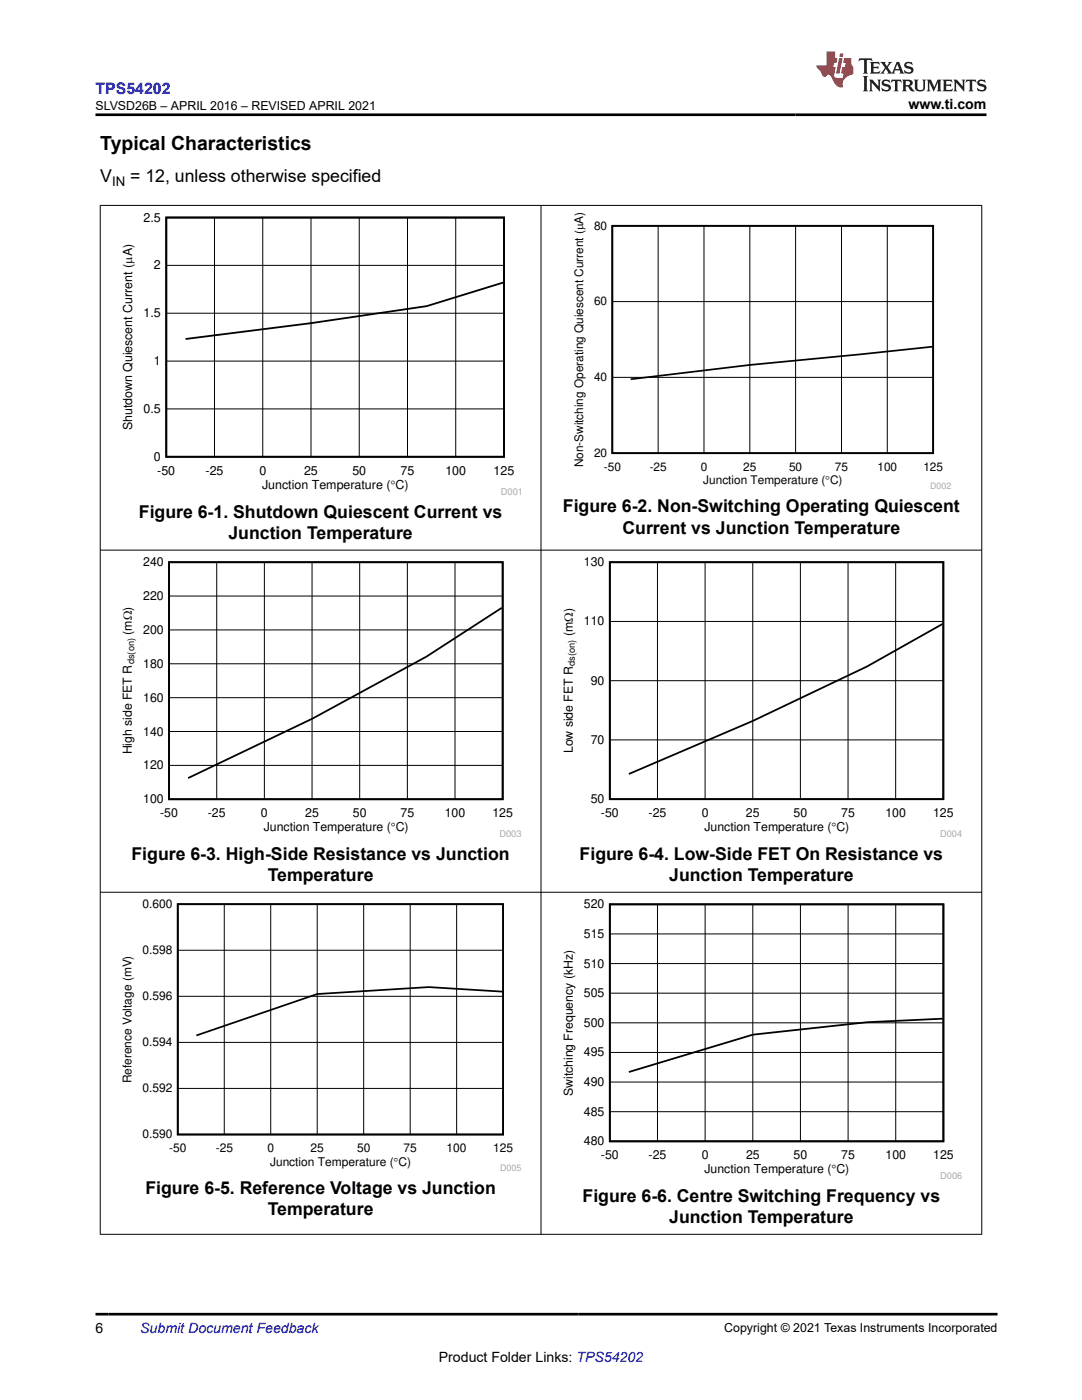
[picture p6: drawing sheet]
<svg xmlns="http://www.w3.org/2000/svg" width="216mm" height="279mm" viewBox="0 0 216 279" stroke-linecap="round" stroke-linejoin="round" font-family="sans-serif">
<path d="M33.2 43.4h67.4v47.8h-67.4zM100.4 56.4l-15.2 4.7-23.1 3.4-25.1 3.2" fill="none" stroke="#000" stroke-width=".36"/>
<path d="M33.2 53h67.4M42.8 43.4v47.8M52.4 43.4v47.8M62.1 43.4v47.8M71.7 43.4v47.8M81.3 43.4v47.8M90.9 43.4v47.8M33.2 72.1h67.4M33.2 62.5h67.4M33.2 81.6h67.4" fill="none" stroke="#000" stroke-width=".2"/>
<path d="M114.1 42.4h75.7v55.3h-75.7z" fill-rule="evenodd" fill="#fff"/>
<path d="M122.2 45.1h64v45.3h-64zM186 69.2l-36.4 3.6-23.8 2.9" fill="none" stroke="#000" stroke-width=".34"/>
<path d="M131.3 45.1v45.4M140.5 45.1v45.4M149.6 45.1v45.4M158.8 45.1v45.4M167.9 45.1v45.4M177 45.1v45.4M122.2 75.3h64M122.2 60.2h64" fill="none" stroke="#000" stroke-width=".2"/>
<path d="M24 111.2h80v55.8h-80z" fill-rule="evenodd" fill="#fff"/>
<path d="M33.7 112.2h66.6v47.3h-66.6zM100.1 121.3l-15 9.7-22.8 12.5-24.8 11.8" fill="none" stroke="#000" stroke-width=".36"/>
<path d="M33.7 119h66.6M43.2 112.2v47.3M52.8 112.2v47.3M62.3 112.2v47.3M71.8 112.2v47.3M81.3 112.2v47.3M90.8 112.2v47.3M33.7 139.2h66.6M33.7 132.5h66.6M33.7 125.7h66.6M33.7 152.8h66.6M33.7 146h66.6" fill="none" stroke="#000" stroke-width=".2"/>
<path d="M111.9 111.2h80.1v55.8h-80.1z" fill-rule="evenodd" fill="#fff"/>
<path d="M121.7 112.2h66.5v47.3h-66.5zM188.1 124.5l-15.1 8.5-22.8 10.9-24.7 10.6" fill="none" stroke="#000" stroke-width=".36"/>
<path d="M131.2 112.2v47.3M140.7 112.2v47.3M150.2 112.2v47.3M159.7 112.2v47.3M169.2 112.2v47.3M178.7 112.2v47.3M121.7 135.8h66.5M121.7 124h66.5M121.7 147.7h66.5" fill="none" stroke="#000" stroke-width=".2"/>
<path d="M24 179.5h80v54.2h-80z" fill-rule="evenodd" fill="#fff"/>
<path d="M35.5 180.5h64.9v45.9h-64.9zM100.2 197.9l-14.7-.9-22.2 1.4-24.1 8.2" fill="none" stroke="#000" stroke-width=".35"/>
<path d="M35.5 198.8h64.9M35.5 189.6h64.9M44.7 180.5v45.9M54 180.5v45.9M63.3 180.5v45.9M72.6 180.5v45.9M81.8 180.5v45.9M91.1 180.5v45.9M35.5 217.2h64.9M35.5 208h64.9" fill="none" stroke="#000" stroke-width=".2"/>
<path d="M111.9 179.5h80.1v55.8h-80.1z" fill-rule="evenodd" fill="#fff"/>
<path d="M121.7 180.5h66.5v47.3h-66.5zM188.1 203.3l-15.1 .7-22.8 2.5-24.7 7.4" fill="none" stroke="#000" stroke-width=".36"/>
<g fill="none" stroke="#000" stroke-width=".2">
<path d="M19.9 41h176.1M20 40.9v205.5M107.9 40.9v205.5M195.9 40.9v205.5M19.9 109.8h176.1M19.9 178.1h176.1M121.7 198.2h66.6M121.7 192.3h66.6M121.7 186.4h66.6M131.2 180.5v47.3M140.7 180.5v47.3M150.2 180.5v47.3"/>
<path d="M159.7 180.5v47.3M169.2 180.5v47.3M178.7 180.5v47.3M121.7 215.9h66.6M121.7 210h66.6M121.7 204.1h66.6M121.7 221.9h66.6M19.9 246.3h176.1"/>
</g>
<path d="M171.5 11.6l-.2 .6 .5-.2h.6v.1v2.2l-.2 .4h1l-.2-.4v-2.2v-.1h.5l.6 .2-.2-.6zM173.6 12.4l.2 .3v1.6l-.2 .4h1.9l.1-.6a1.08 1.08 0 0 1-1.3 .2v-.7h.6l.4 .2v-.7l-.4 .2h-.6v-.5l.2-.2a1 1 0 0 1 1 .3l-.1-.5zM175.7 12.4l.9 1.1-1 1.2h.9l-.2-.2 .5-.8 .4 .8-.2 .2h1.6l-.2-.2 .2-.5h.9l.1 .5-.1 .2h.9l-.2-.4-.8-1.9h-.5l-.9 2.1-.9-1.1 .9-1h-.8l.2 .2-.4 .6-.4-.6 .2-.2zM179 12.8l.4 1h-.7zM180.7 12.5a.65 .65 0 0 0-.2 .7 .65 .65 0 0 0 .6 .5l.6 .1 .1 .3a.79 .79 0 0 1-.7 .4 .79 .79 0 0 1-.7-.5l.1 .7 .2-.1a.93 .93 0 0 0 1.1 0 .93 .93 0 0 0 .4-.9 1.46 1.46 0 0 0-1.2-.6l-.1-.3a1.09 1.09 0 0 1 1.2 .2l-.2-.6-.1 .1-.5-.2zM172.2 15.2l.2 .4v2.2l-.2 .4h1l-.2-.4v-2.2l.2-.4zM173.4 15.9l.2 .4v1.5l-.2 .4h.8l-.3-.4 .1-1.3 1.6 1.8v-2l.2-.4h-.7l.1 .2 .1 1.1-1.2-1.3zM176.2 16a.65 .65 0 0 0-.2 .8 .65 .65 0 0 0 .6 .4l.6 .2 .1 .2a.79 .79 0 0 1-.7 .4 .79 .79 0 0 1-.7-.5l.1 .7 .2-.1a.93 .93 0 0 0 1.1 .1 .93 .93 0 0 0 .4-1 1.46 1.46 0 0 0-1.2-.5l-.1-.4a1.09 1.09 0 0 1 1.2 .2l-.1-.6-.2 .1-.5-.1zM177.9 15.9l-.1 .6a.63 .63 0 0 1 .8-.3v1.6l-.3 .4h1l-.2-.4v-1.6a.66 .66 0 0 1 .8 .3l-.1-.6zM180 15.9l.2 .4v1.5l-.2 .4h1l-.2-.2-.1-.7h.5l.1 .2a.79 .79 0 0 0 1.2 .6l-1-.9a.61 .61 0 0 0 .6-.6 .61 .61 0 0 0-.5-.7zM180.8 16.2h.1a.47 .47 0 0 1 .5 .1 .47 .47 0 0 1 .1 .5l-.1 .1-.7 .1zM182.3 15.9l.2 .2a2.27 2.27 0 0 0 .4 2 1.04 1.04 0 0 0 1.7-.7v-1.3l.2-.2h-.8l.2 .4v1.1a.6 .6 0 0 1-.6 .6 .6 .6 0 0 1-.6-.6v-1.1l.3-.4zM184.9 15.9l.2 .4v1.5l-.2 .4h.8l-.3-.4v-1.4l.9 1.9 .9-1.9v1.4l-.3 .4h1l-.2-.4v-1.5l.2-.4h-.8l-.7 1.5-.6-1.5zM188.1 15.9l.2 .4v1.5l-.2 .4h1.9l.1-.6a1.09 1.09 0 0 1-1.3 .2v-.7h.6l.4 .2v-.6l-.4 .2h-.6v-.6l.2-.1a1.01 1.01 0 0 1 1 .3l-.1-.6zM190.2 15.9l.3 .4v1.5l-.3 .4h.8l-.2-.4v-1.3l1.6 1.8v-2l.2-.4h-.7l.2 .2v1.1l-1.2-1.3zM192.8 15.9l-.1 .6a.63 .63 0 0 1 .8-.3v1.6l-.3 .4h1l-.2-.4v-1.6a.66 .66 0 0 1 .8 .3l-.1-.6zM195.2 16a.65 .65 0 0 0-.2 .8 .65 .65 0 0 0 .6 .4l.6 .2 .2 .2a.79 .79 0 0 1-.7 .4 .79 .79 0 0 1-.7-.5l.1 .7 .2-.1a.93 .93 0 0 0 1 .1 .93 .93 0 0 0 .5-1 1.46 1.46 0 0 0-1.3-.5v-.4a1.09 1.09 0 0 1 1.2 .2l-.2-.6-.2 .1-.5-.1z" fill="#231f20"/>
<path d="M164.9 10.3v2.7h-2l.1 .4 .8 1a.95 .95 0 0 0 1 .9 .59 .59 0 0 1 .5-.4 .59 .59 0 0 1 .5 .3l.4 .8a1.59 1.59 0 0 0 2.1 1.4 1.61 1.61 0 0 1 1-2.3l1-.3-.1-1.5a1.59 1.59 0 0 1-.3-1.7h-1.5l-.2 .9h.6l-.2 .9h-.5l-.2 .9v.3l.4 .1-.1 .9h-.7a.73 .73 0 0 1-1-.7l.3-1.5h-.5l.1-.9h.5l.2-.9h-.5v-1.3zM167.4 11.6l-.6 3.1h.7l.6-3.1zM167.6 10.7l-.1 .6h.7l.1-.6z" fill="#ed1c24"/>
<path d="M19 22.9h177.8M19 262.3h180" fill="none" stroke="#000" stroke-width=".53"/>
<text font-size="3.9" x="20" y="29.9">Typical Characteristics</text>
<g font-size="3.5">
<text x="20" y="36.4">V</text>
<text x="26" y="36.4">= 12, unless otherwise specified</text>
<text x="27.7" y="103.3">Figure 6-1. Shutdown Quiescent Current vs</text>
<text x="45.6" y="107.6">Junction Temperature</text>
<text x="112.3" y="102.2">Figure 6-2. Non-Switching Operating Quiescent</text>
<text x="124.2" y="106.5">Current vs Junction Temperature</text>
<text x="26.2" y="171.6">Figure 6-3. High-Side Resistance vs Junction</text>
<text x="115.7" y="171.6">Figure 6-4. Low-Side FET On Resistance vs</text>
<text x="53.4" y="175.8">Temperature</text>
<text x="133.5" y="175.8">Junction Temperature</text>
<text x="29" y="238.3">Figure 6-5. Reference Voltage vs Junction</text>
<text x="116.2" y="239.9">Figure 6-6. Centre Switching Frequency vs</text>
<text x="53.4" y="242.5">Temperature</text>
<text x="133.5" y="244.1">Junction Temperature</text>
</g>
<text font-size="3.2" fill="#00f" x="19" y="18.7">TPS54202</text>
<g font-size="2.8">
<text x="181.3" y="21.8">www.ti.com</text>
<text x="19" y="266.1">6</text>
<text x="87.6" y="271.7">Product Folder Links: TPS54202</text>
</g>
<text font-size="2.8" fill="#00f" x="28" y="266.1">Submit Document Feedback</text>
<text font-size="2.6" x="22.4" y="37.1">IN</text>
<g font-size="2.5">
<text x="19" y="21.9">SLVSD26B – APRIL 2016 – REVISED APRIL 2021</text>
<text x="28.6" y="44.2">2.5</text>
<text x="30.7" y="53.8">2</text>
<text x="28.6" y="63.3">1.5</text>
<text x="30.7" y="72.9">1</text>
<text x="28.6" y="82.4">0.5</text>
<text x="26.4" y="85.9" transform="rotate(-90 26.4 85.9)">Shutdown Quiescent Current (PA)</text>
<text x="30.7" y="92">0</text>
<text x="31.4" y="94.8">-50</text>
<text x="41" y="94.8">-25</text>
<text x="51.7" y="94.8">0</text>
<text x="60.7" y="94.8">25</text>
<text x="70.3" y="94.8">50</text>
<text x="79.9" y="94.8">75</text>
<text x="88.9" y="94.8">100</text>
<text x="98.5" y="94.8">125</text>
<text x="52.3" y="97.6">Junction Temperature (qC)</text>
<text x="28.6" y="113">240</text>
<text x="116.5" y="113">130</text>
<text x="28.6" y="119.8">220</text>
<text x="116.5" y="124.8">110</text>
<text x="26.3" y="126.7" transform="rotate(-90 26.3 126.7)">(m:)</text>
<text x="28.6" y="126.5">200</text>
<text x="114.3" y="126.9" transform="rotate(-90 114.3 126.9)">(m:)</text>
<text x="28.6" y="133.3">180</text>
<text x="117.9" y="136.7">90</text>
<text x="28.6" y="140">160</text>
<text x="28.6" y="146.8">140</text>
<text x="117.9" y="148.5">70</text>
<text x="26.3" y="150.6" transform="rotate(-90 26.3 150.6)">High side FET R</text>
<text x="28.6" y="153.6">120</text>
<text x="114.3" y="150.3" transform="rotate(-90 114.3 150.3)">Low side FET R</text>
<text x="28.6" y="160.3">100</text>
<text x="117.9" y="160.3">50</text>
<text x="32" y="163.1">-50</text>
<text x="41.5" y="163.1">-25</text>
<text x="52.1" y="163.1">0</text>
<text x="52.6" y="165.9">Junction Temperature (qC)</text>
<text x="60.9" y="163.1">25</text>
<text x="70.4" y="163.1">50</text>
<text x="79.9" y="163.1">75</text>
<text x="88.7" y="163.1">100</text>
<text x="98.3" y="163.1">125</text>
<text x="119.9" y="163.1">-50</text>
<text x="129.4" y="163.1">-25</text>
<text x="140" y="163.1">0</text>
<text x="140.6" y="165.9">Junction Temperature (qC)</text>
<text x="148.8" y="163.1">25</text>
<text x="158.4" y="163.1">50</text>
<text x="167.9" y="163.1">75</text>
<text x="176.7" y="163.1">100</text>
<text x="186.2" y="163.1">125</text>
<text x="116.5" y="181.3">520</text>
<text x="116.5" y="187.2">515</text>
<text x="116.5" y="193.1">510</text>
<text x="116.5" y="199">505</text>
<text x="116.5" y="204.9">500</text>
<text x="116.5" y="210.8">495</text>
<text x="114.3" y="218.8" transform="rotate(-90 114.3 218.8)">Switching Frequency (kHz)</text>
<text x="116.5" y="216.7">490</text>
<text x="116.5" y="222.7">485</text>
<text x="116.5" y="228.6">480</text>
<text x="119.9" y="231.4">-50</text>
<text x="129.4" y="231.4">-25</text>
<text x="140" y="231.4">0</text>
<text x="148.9" y="231.4">25</text>
<text x="158.4" y="231.4">50</text>
<text x="167.9" y="231.4">75</text>
<text x="176.7" y="231.4">100</text>
<text x="186.2" y="231.4">125</text>
<text x="140.6" y="234.2">Junction Temperature (qC)</text>
<text x="144.5" y="265.8">Copyright © 2021 Texas Instruments Incorporated</text>
</g>
<g font-size="2.4">
<text x="118.5" y="45.8">80</text>
<text x="118.5" y="61">60</text>
<text x="118.5" y="76.1">40</text>
<text x="116.4" y="93.3" transform="rotate(-90 116.4 93.3)">Non-Switching Operating Quiescent Current (PA)</text>
<text x="118.5" y="91.2">20</text>
<text x="120.5" y="93.9">-50</text>
<text x="129.6" y="93.9">-25</text>
<text x="139.8" y="93.9">0</text>
<text x="148.3" y="93.9">25</text>
<text x="157.5" y="93.9">50</text>
<text x="166.6" y="93.9">75</text>
<text x="175.1" y="93.9">100</text>
<text x="184.2" y="93.9">125</text>
<text x="140.3" y="96.6">Junction Temperature (qC)</text>
<text x="28.5" y="181.2">0.600</text>
<text x="28.5" y="190.4">0.598</text>
<text x="28.5" y="199.6">0.596</text>
<text x="28.5" y="208.8">0.594</text>
<text x="26.3" y="216.2" transform="rotate(-90 26.3 216.2)">Reference Voltage (mV)</text>
<text x="28.5" y="218">0.592</text>
<text x="28.5" y="227.2">0.590</text>
<text x="33.8" y="229.9">-50</text>
<text x="43" y="229.9">-25</text>
<text x="53.4" y="229.9">0</text>
<text x="53.9" y="232.6">Junction Temperature (qC)</text>
<text x="62" y="229.9">25</text>
<text x="71.2" y="229.9">50</text>
<text x="80.5" y="229.9">75</text>
<text x="89.1" y="229.9">100</text>
<text x="98.4" y="229.9">125</text>
</g>
<text font-size="1.9" fill="#a8a8a8" x="99.9" y="98.7">D001</text>
<g font-size="1.8" fill="#a8a8a8">
<text x="185.6" y="97.6">D002</text>
<text x="99.7" y="167">D003</text>
<text x="187.6" y="167">D004</text>
<text x="99.8" y="233.7">D005</text>
<text x="187.6" y="235.2">D006</text>
</g>
<g font-size="1.8">
<text x="26.8" y="132.6" transform="rotate(-90 26.8 132.6)">ds(on)</text>
<text x="114.7" y="132.8" transform="rotate(-90 114.7 132.8)">ds(on)</text>
</g>
</svg>
